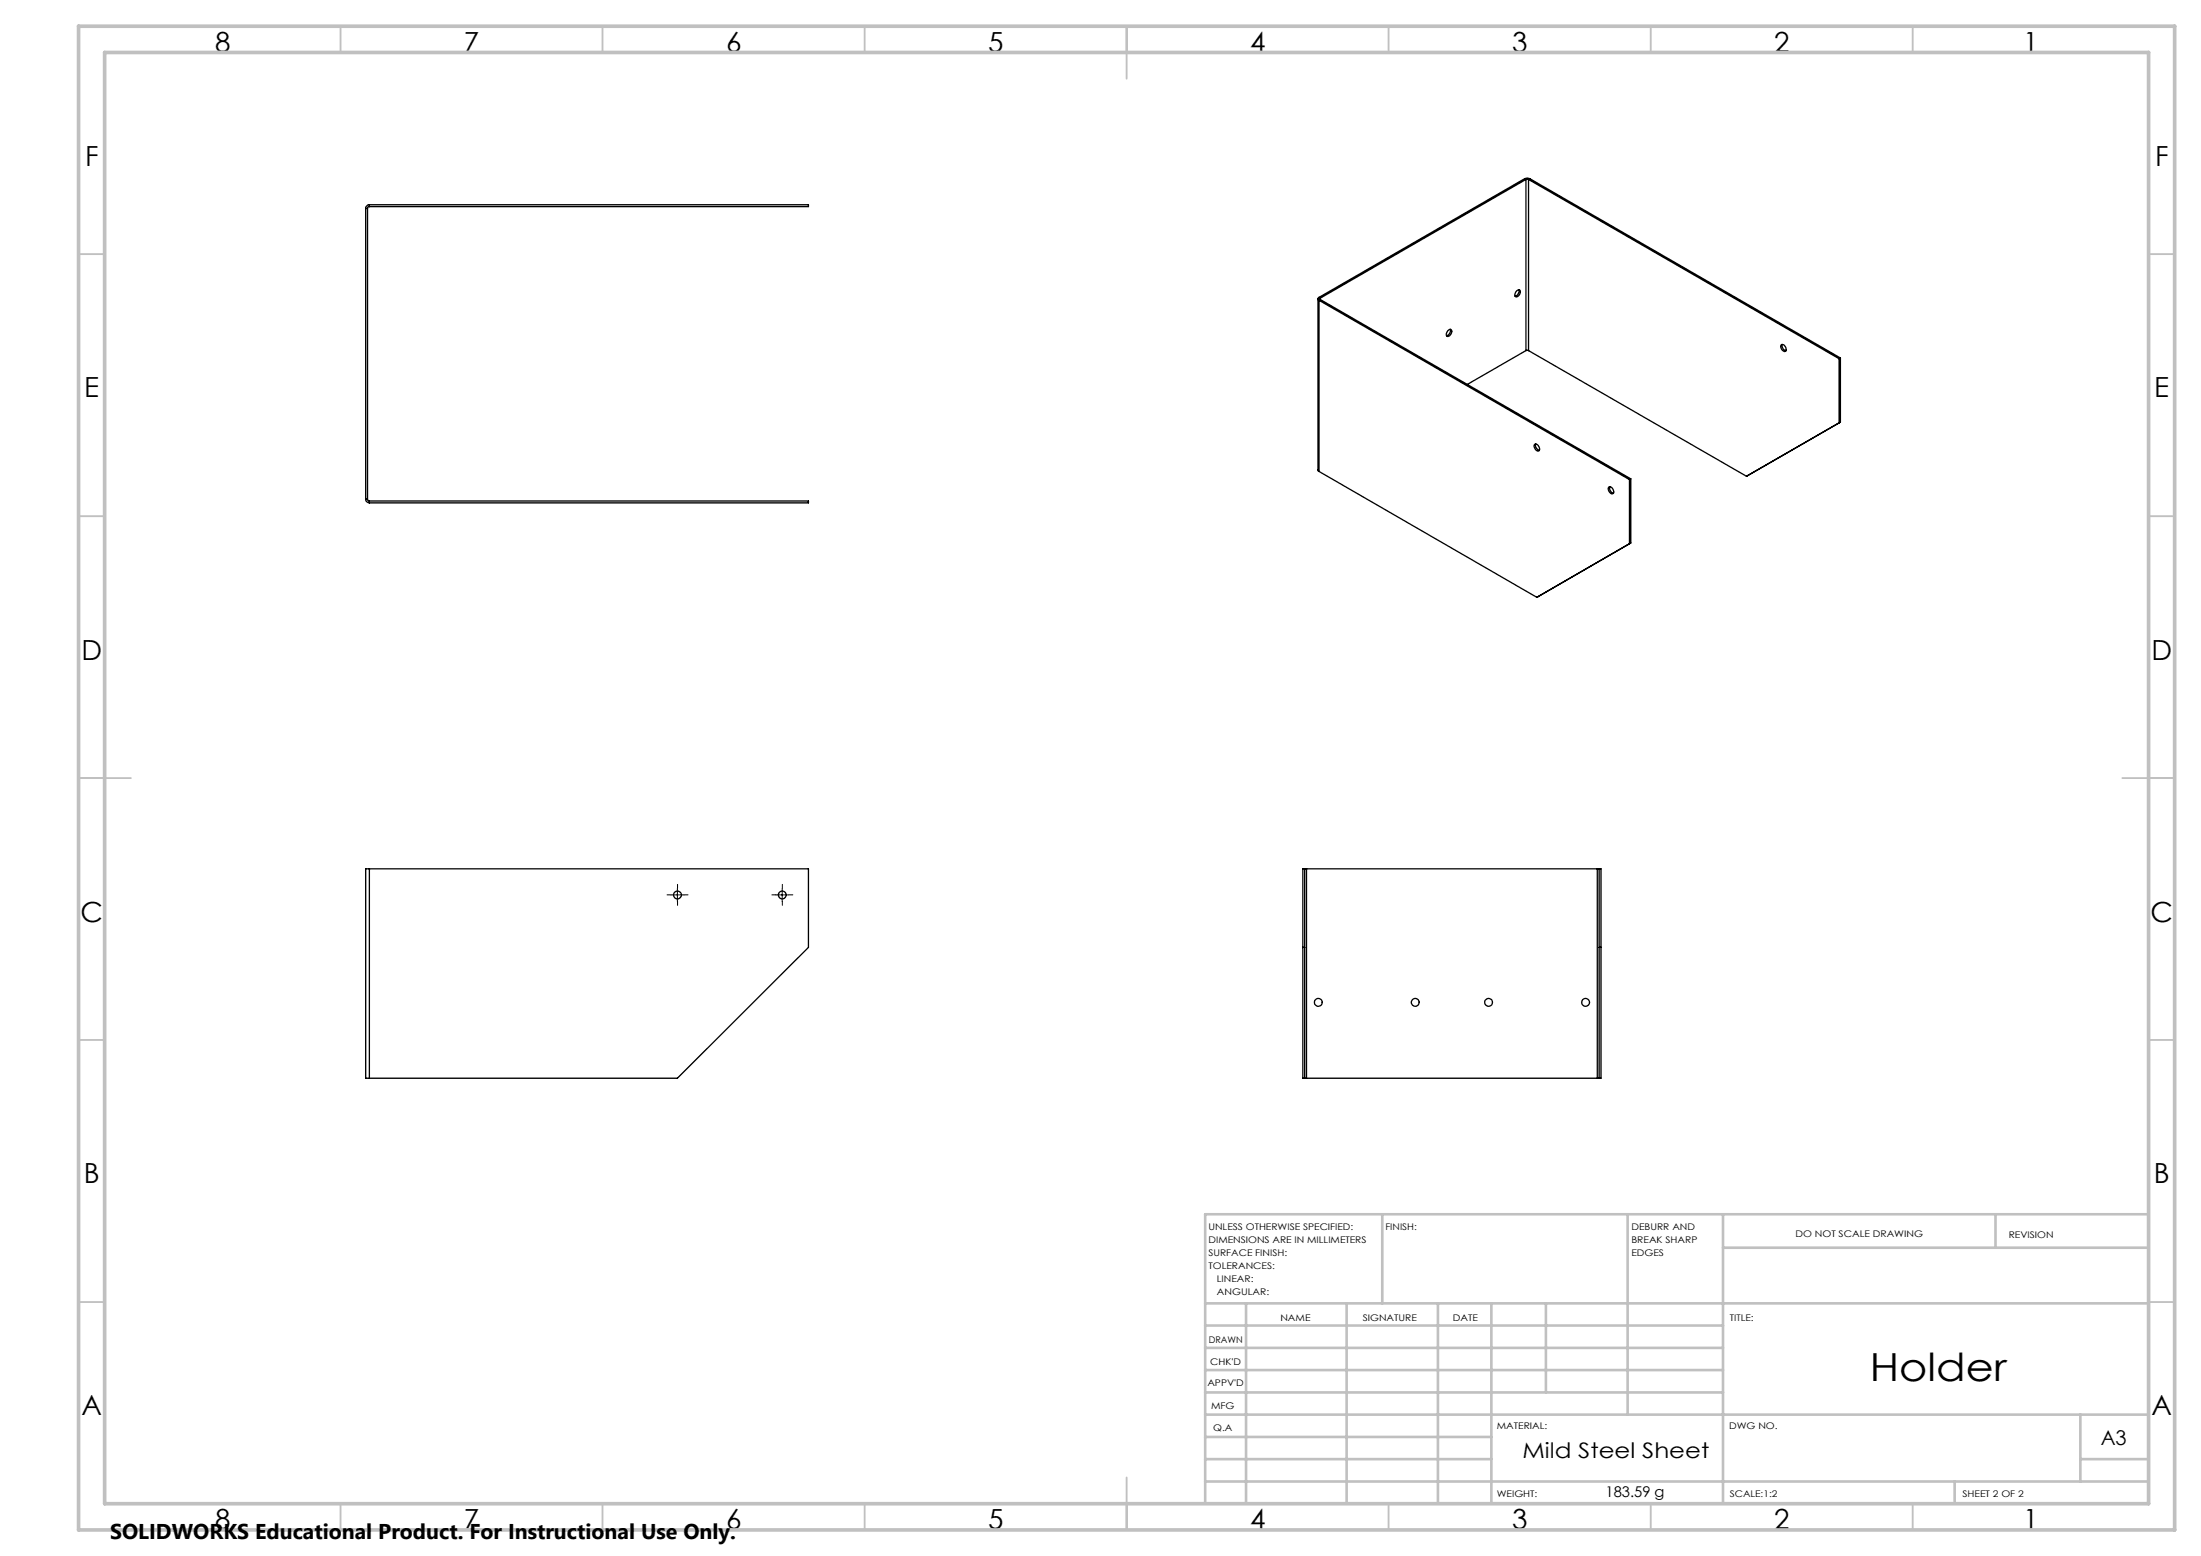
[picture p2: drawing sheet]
<svg xmlns="http://www.w3.org/2000/svg" width="420mm" height="297mm" viewBox="0 0 420 297" stroke-linecap="round" stroke-linejoin="round" font-family="sans-serif">
<path d="M128 170.8h-.7M129.3 169.6v-.8M129.3 172.1v.7M130.5 170.8h.8M148 170.8h-.7M149.3 169.6v-.8M149.3 172.1v.7M150.5 170.8h.8" fill="none" stroke="#000" stroke-width=".19" stroke-dasharray="15.2 1.3 1.3 1.3"/>
<path d="M128 170.8h2.5M129.3 169.6v2.5M148 170.8h2.5M149.3 169.6v2.5" fill="none" stroke="#000" stroke-width=".19"/>
<g fill="none" stroke="#c0c0c0" stroke-width=".35">
<path d="M65 5v5M115 5v5M165 5v5M215 5v10M265 5v5M315 5v5M365 5v5M15 48.5h5M410 48.5h5M15 98.5h5M410 98.5h5M15 148.5h10"/>
<path d="M405 148.5h10M15 198.5h5M410 198.5h5M15 248.5h5M410 248.5h5M65 287v5M115 287v5M165 287v5M215 282v10M265 287v5M315 287v5M365 287v5"/>
</g>
<g fill="none" stroke="#c0c0c0" stroke-width=".5">
<path d="M263.8 231.8v17M310.6 231.8v38.2M328.8 231.8v55.2M328.8 238.2h81.2M380.8 231.8v6.4M410 231.8h-180v55.2M230 248.8h180M230 257.3h98.8M230 253h98.8M237.8 248.8v38.2M257 248.8v38.2M274.4 248.8v38.2"/>
<path d="M284.6 248.8v38.2M295 248.8v17M230 265.8h98.8M230 261.5h98.8M230 278.5h54.6M230 274.3h54.6M230 270h180M397 278.5h13M397 270v12.8M230 282.8h180M373 282.8v4.2"/>
</g>
<path d="M15 5h400v287h-400zM20 10h390v277h-390z" fill="none" stroke="#c0c0c0" stroke-width=".7"/>
<g fill="none" stroke="#000" stroke-width=".25">
<path d="M69.8 39.8v55.5M69.8 39.8h.3M70.1 39.8v55.5M70.5 39.4l-.2 .1-.2 .3M70.5 39.1a.72 .72 0 0 0-.7 .7M70.5 39.1v.3M70.5 39.1h83.8v.3h-83.8M290.9 34.1l.4-.1 .6 .1M290.9 34.1l.3 .2M290.9 34.1l-39.2 22.7M291.2 34.3h.5M291.2 34.3l-39.2 22.6"/>
<path d="M291.2 34.3v32.6M291.7 34.3v32.6M291.7 34.3l59.2 34.2M291.9 34.1l-.2 .2M291.9 34.1l59.3 34.2M251.5 57v32.8l.2 .2M251.7 56.8a.29 .29 0 0 0-.2 .2 .29 .29 0 0 0 .2 .3M251.7 57.3v32.7M251.7 57.3l59.2 34.2M251.7 56.8l.3 .1M252 56.9l-.2 .1 .2 .2M252 57.2l-.3 .1"/>
<path d="M252 57.2l59.2 34.2M252 56.9v.3M289.4 55.6a.4 .4 0 0 1 .7-.1 .95 .95 0 0 1-.9 1.2l-.1-.5zM289.8 55.3a1.07 1.07 0 0 1-.7 1.2M276.3 63.1a.44 .44 0 0 1 .6-.2 .9 .9 0 0 1-.7 1.3l-.2-.5zM276.8 62.9a1.09 1.09 0 0 1-.8 1.2M291.2 66.9h.5M291.2 66.9l-11.2 6.5M291.7 66.9l41.6 24M339.9 65.9a.75 .75 0 0 1 .8 .3 .75 .75 0 0 1-.1 .9 .96 .96 0 0 1-.7-1.2zM340.1 65.8a.95 .95 0 0 0 .7 1.2M350.9 68.5v12.2l.3-.1"/>
<path d="M351.2 68.3l-.3 .2M351.2 68.3v12.3M69.8 95.3a.72 .72 0 0 0 .7 .7M69.8 95.3h.3M70.1 95.3l.2 .3h.2M70.5 95.6v.4M70.5 95.6h83.8v.4h-83.8M251.7 90l41.6 24M292.8 84.9a.74 .74 0 0 1 1 .8 .33 .33 0 0 1-.4 .4l-.3-.2-.3-.5zM293.1 84.7a.97 .97 0 0 0 .7 1.3M307 93a.75 .75 0 0 1 .8 .4 .75 .75 0 0 1-.1 .9 .96 .96 0 0 1-.7-1.3zM307.2 92.9a.93 .93 0 0 0 .7 1.2"/>
<path d="M310.9 91.5v12.3l.3-.2M311.2 91.4l-.3 .1M311.2 91.4v12.2M333.5 90.8l-.2 .1M351.2 80.6l-17.9 10.3M293.5 113.9l-.2 .1M311.2 103.6l-17.9 10.4M70.5 165.8h-.7v40h.7M70.5 165.8v40M70.5 165.8h83.8v15l-25 25h-58.8M249 165.8h.3M249 165.8h-.4v40h.4"/>
<path d="M249 165.8v40M249.3 165.8h55.5M249.3 165.8v40M304.8 165.8h.4M304.8 165.8v40M305.2 165.8h.3v40h-.3M305.2 165.8v40M248.6 180.8h.4M305.2 180.8h.3M249 205.8h.3M249.3 205.8h55.5M304.8 205.8h.4"/>
<circle cx="129.3" cy="170.8" r=".75"/>
<circle cx="149.3" cy="170.8" r=".75"/>
<circle cx="251.6" cy="191.3" r=".74"/>
<circle cx="270.1" cy="191.3" r=".75"/>
<circle cx="284.1" cy="191.3" r=".74"/>
<circle cx="302.6" cy="191.3" r=".75"/>
</g>
<text font-size="7.4" x="356.8" y="263.7">Holder</text>
<g font-size="5.3">
<text x="41" y="9.9">8</text>
<text x="88.5" y="9.9">7</text>
<text x="138.5" y="9.9">6</text>
<text x="188.5" y="9.9">5</text>
<text x="238.5" y="9.9">4</text>
<text x="288.5" y="9.9">3</text>
<text x="338.5" y="9.9">2</text>
<text x="386" y="9.9">1</text>
<text x="16.2" y="31.7">F</text>
<text x="411.2" y="31.7">F</text>
<text x="16.1" y="75.9">E</text>
<text x="411.1" y="75.9">E</text>
<text x="15.5" y="125.9">D</text>
<text x="410.5" y="125.9">D</text>
<text x="15.4" y="175.9">C</text>
<text x="410.4" y="175.9">C</text>
<text x="16" y="225.9">B</text>
<text x="411" y="225.9">B</text>
<text x="15.5" y="270.2">A</text>
<text x="410.5" y="270.2">A</text>
<text x="41" y="291.9">8</text>
<text x="88.5" y="291.9">7</text>
<text x="138.5" y="291.9">6</text>
<text x="188.5" y="291.9">5</text>
<text x="238.5" y="291.9">4</text>
<text x="288.5" y="291.9">3</text>
<text x="338.5" y="291.9">2</text>
<text x="386" y="291.9">1</text>
</g>
<g font-size="4.1">
<text x="290.5" y="278.3">Mild Steel Sheet</text>
<text x="21" y="293.7">SOLIDWORKS Educational Product. For Instructional Use Only.</text>
</g>
<text font-size="3.9" x="400.9" y="275.8">A3</text>
<text font-size="2.8" x="306.4" y="285.8">183.59 g</text>
<g font-size="1.7">
<text x="230.6" y="234.8">UNLESS OTHERWISE SPECIFIED:</text>
<text x="230.6" y="237.3">DIMENSIONS ARE IN MILLIMETERS</text>
<text x="230.6" y="239.8">SURFACE FINISH:</text>
<text x="264.4" y="234.8">FINISH:</text>
<text x="311.3" y="234.7">DEBURR AND</text>
<text x="311.3" y="237.2">BREAK SHARP</text>
<text x="311.3" y="239.7">EDGES</text>
<text x="342.6" y="236.2">DO NOT SCALE DRAWING</text>
<text x="383.3" y="236.4">REVISION</text>
<text x="230.6" y="242.3">TOLERANCES:</text>
<text x="232.2" y="244.8">LINEAR:</text>
<text x="232.2" y="247.3">ANGULAR:</text>
<text x="230.6" y="256.3">DRAWN</text>
<text x="244.3" y="252.2">NAME</text>
<text x="260" y="252.1">SIGNATURE</text>
<text x="277.2" y="252.1">DATE</text>
<text x="330.1" y="252.1">TITLE:</text>
<text x="230.9" y="260.5">CHK'D</text>
<text x="230.4" y="264.6">APPV'D</text>
<text x="231.1" y="269">MFG</text>
<text x="231.5" y="273.2">Q.A</text>
<text x="285.6" y="272.7">MATERIAL:</text>
<text x="330" y="272.7">DWG NO.</text>
<text x="285.6" y="285.7">WEIGHT:</text>
<text x="330.1" y="285.8">SCALE:1:2</text>
<text x="374.5" y="285.8">SHEET 2 OF 2</text>
</g>
</svg>
